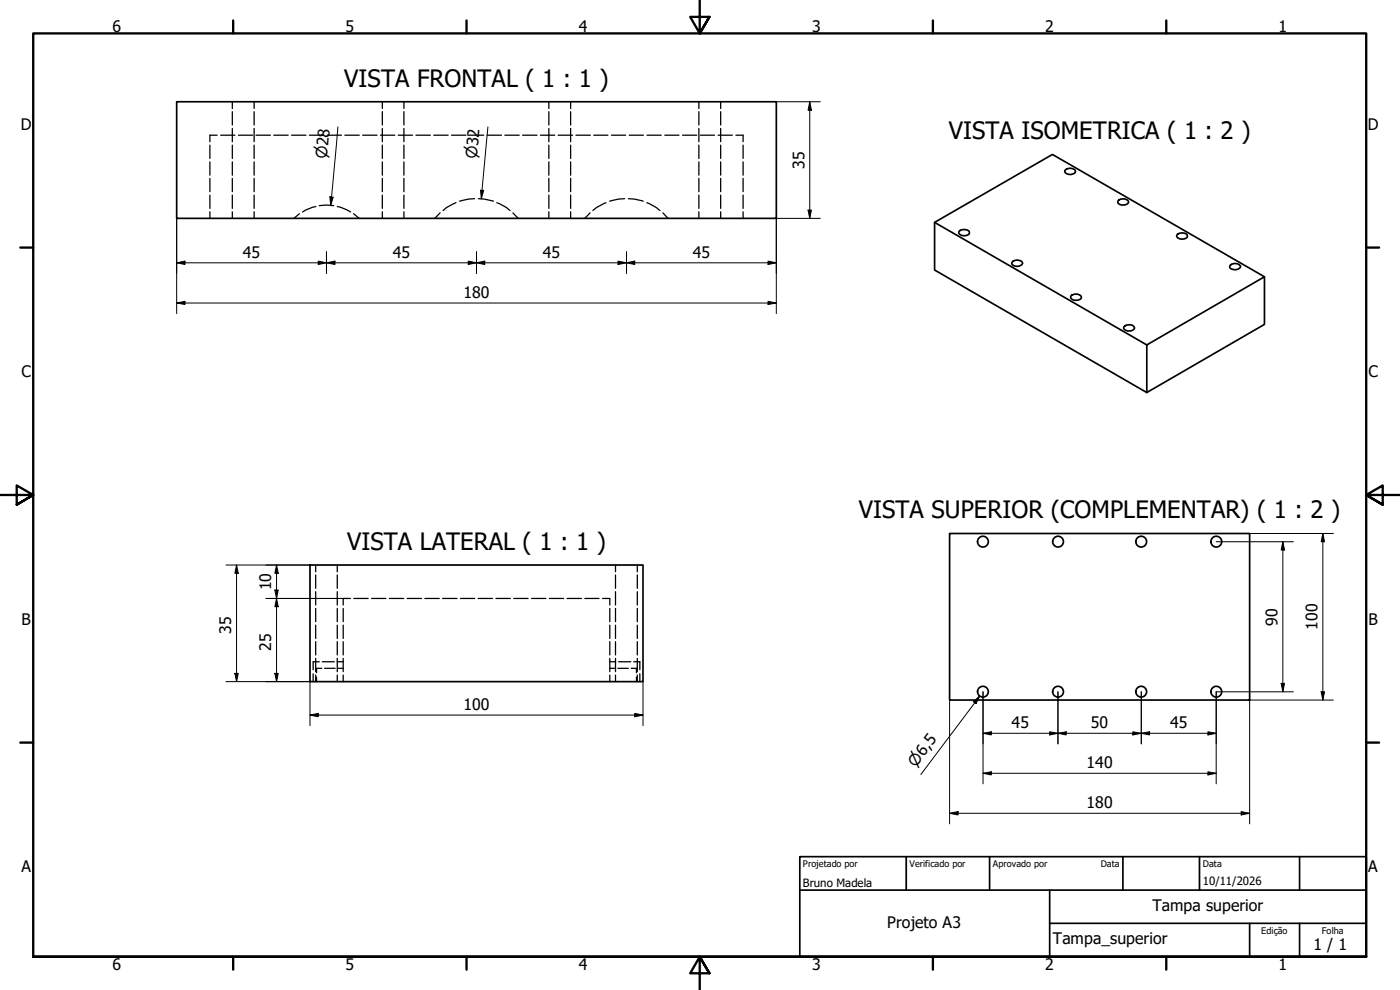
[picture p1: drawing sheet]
<svg xmlns="http://www.w3.org/2000/svg" width="420mm" height="297mm" viewBox="0 0 420 297" stroke-linecap="round" stroke-linejoin="round" font-family="sans-serif">
<!-- layer: Oculto (ISO) -->
<g fill="none" stroke="#000" stroke-width=".38">
<path d="M69.7 30.5v2.1M69.7 33.5v4M69.7 38.5v4M76.3 30.5v2.1M76.3 33.5v4M76.3 38.5v4M114.7 30.5v2.1M114.7 33.5v4M114.7 38.5v4M121.2 30.5v2.1M121.2 33.5v4M121.2 38.5v4"/>
<path d="M164.7 30.5v2.1M164.7 33.5v4M164.7 38.5v4M171.3 30.5v2.1M171.3 33.5v4M171.3 38.5v4M209.7 30.5v2.1M209.7 33.5v4M209.7 38.5v4M216.3 30.5v2.1M216.3 33.5v4M216.3 38.5v4"/>
<path d="M63 43.5v4M63 48.6v4M63 53.5v4M63 58.5v4M65.2 40.6h-2.2v1.9M66.2 40.6h4.3M69.7 43.5v4M69.7 48.6v4M69.7 53.5v4M69.7 58.5v4M71.6 40.6h4.2M76.3 43.5v4"/>
<path d="M76.3 48.6v4M76.3 53.5v4M76.3 58.5v4M76.8 40.6h4.4M82.2 40.6h4.3M87.5 40.6h4.3M92.8 40.6h4.4M98.2 40.6h4.3M103.5 40.6h4.3M108.8 40.6h4.4M114.2 40.6h4.3M114.7 43.5v4"/>
<path d="M114.7 48.6v4M114.7 53.5v4M114.7 58.5v4M119.5 40.6h4.3M121.2 43.5v4M121.2 48.6v4M121.2 53.5v4M121.2 58.5v4M124.8 40.6h4.4M130.2 40.6h4.3M135.5 40.6h4.3M140.8 40.6h4.4"/>
<path d="M142.4 59.6l-1.8 .1-2.7 .7M143.6 59.6l1.8 .1 2.7 .7M146.2 40.6h4.3M151.5 40.6h4.3M156.8 40.6h4.4M162.2 40.6h4.3M164.7 43.5v4M164.7 48.6v4M164.7 53.5v4M164.7 58.5v4M167.5 40.6h4.3M171.3 43.5v4"/>
<path d="M171.3 48.6v4M171.3 53.5v4M171.3 58.5v4M172.8 40.6h4.4M178.2 40.6h4.2M183.5 40.6h4.3M187.5 59.6l-1.9 .1-2.7 .7M188.6 59.6l1.8 .1 2.6 .7M188.8 40.6h4.3M194.2 40.6h4.2M199.5 40.6h4.3M204.9 40.6h4.2"/>
<path d="M209.7 43.5v4M209.7 48.6v4M209.7 53.5v4M209.7 58.5v4M210.2 40.6h4.2M215.5 40.6h4.3M216.3 43.5v4M216.3 48.6v4M216.3 53.5v4M216.3 58.5v4M220.9 40.6h2.1v1.9M223 43.5v4"/>
<path d="M223 48.6v4M223 53.5v4M223 58.5v4M63 63.5v2M69.7 63.5v2M76.3 63.5v2M89.9 64.1l-1.7 1.4M94.8 62l-3.1 1-.9 .6M95.8 61.7l2.2-.2 2.1 .2M101.2 62l1.1 .2 2.9 1.4M106.1 64.1l1.7 1.4M114.7 63.5v2"/>
<path d="M121.2 63.5v2M132.1 63.9l-1.6 1.6M136.8 60.8l-2.8 1.5-1 .9M149.1 60.8l2.9 1.5 1 .9M153.9 63.9l1.6 1.6M164.7 63.5v2M171.3 63.5v2M177.1 63.9l-1.6 1.6M181.9 60.8l-2.9 1.5-1.1 .9M194.1 60.8l2.9 1.5 1.1 .9M198.9 63.9l1.6 1.6M209.7 63.5v2"/>
<path d="M216.3 63.5v2M223 63.5v2M94.7 169.5v2.1M94.7 172.5v4M94.7 177.5v4M101.2 169.5v2.1M101.2 172.5v4M101.2 177.5v4M105.2 179.6h-2.2v1.9M106.2 179.6h4.3M111.5 179.6h4.3M116.8 179.6h4.4"/>
<path d="M122.2 179.6h4.3M127.5 179.6h4.3M132.8 179.6h4.4M138.2 179.6h4.3M143.5 179.6h4.3M148.8 179.6h4.4M154.2 179.6h4.3M159.5 179.6h4.3M164.8 179.6h4.4M170.2 179.6h4.3M175.5 179.6h4.3M180.8 179.6h2.2v1.9"/>
<path d="M184.7 169.5v2.1M184.7 172.5v4M184.7 177.5v4M191.3 169.5v2.1M191.3 172.5v4M191.3 177.5v4M94.7 182.5v4M94.7 187.6v4M94.7 192.5v4M94.7 197.5v4M95.8 198.6h-1.8v2.4M96.7 198.6h3.6"/>
<path d="M101.2 198.6h1.8M101.2 182.5v4M101.2 187.6v4M101.2 192.5v4M101.2 197.5v4M103 182.5v4M103 187.6v4M103 192.5v4M103 197.5v4M183 198.6h1.8M183 182.5v4M183 187.6v4"/>
<path d="M183 192.5v4M183 197.5v4M184.7 182.5v4M184.7 187.6v4M184.7 192.5v4M184.7 197.5v4M185.7 198.6h3.6M190.2 198.6h1.8v2.4M191.3 182.5v4M191.3 187.6v4M191.3 192.5v4M191.3 197.5v4"/>
<path d="M94 202.2v2.3M94.7 202.6v1.9M95 203.2v1.3M96.6 200.5h-1.6v1.4M97.4 200.5h3.2M101.2 202.6v1.9M101.4 200.5h1.6M103 202.6v1.9M183 200.5h1.6M183 202.6v1.9M184.7 202.6v1.9M185.4 200.5h3.2"/>
<path d="M189.4 200.5h1.6v1.4M191 203.2v1.3M191.3 202.6v1.9M192 202.2v2.3"/>
</g>
<g fill="none" stroke="#000" stroke-width=".51">
<path d="M53 30.5h180v35h-180zM319.7 51a1.96 1.96 0 0 1 3.1 .5 1.85 1.85 0 0 1-3.3-.1zM280.5 66.7l63.7 36.8M287.8 69.4l.9-.5a1.63 1.63 0 0 1 2.3 1 1.89 1.89 0 0 1-3.3-.2zM303.8 78.6a1.96 1.96 0 0 1 3.1 .4 2.05 2.05 0 0 1-3.2 .2zM335.6 60.2a1.92 1.92 0 0 1 3.1 .5 2.1 2.1 0 0 1-3.2 .1zM353.3 70.4l.8-.4a1.63 1.63 0 0 1 2.3 .9 1.89 1.89 0 0 1-3.3-.2zM369.2 79.6a1.96 1.96 0 0 1 3.1 .5 2.05 2.05 0 0 1-3.2 .1zM321.4 88.8a1.92 1.92 0 0 1 3.1 .5 2.08 2.08 0 0 1-3.1 .2zM337.4 98a1.92 1.92 0 0 1 3.1 .5 2.1 2.1 0 0 1-3.3 .1zM379.5 83l-63.7-36.7-35.3 20.4v14.3l63.7 36.8 35.3-20.5v-14.3l-35.3 20.5v14.3M93 169.5h100v35h-100z"/>
<path d="M285 160.1h90v49.9h-90z"/>
<circle cx="295" cy="162.5" r="1.62"/>
<circle cx="317.5" cy="162.5" r="1.62"/>
<circle cx="342.5" cy="162.5" r="1.62"/>
<circle cx="365" cy="162.5" r="1.62"/>
<circle cx="295" cy="207.5" r="1.62"/>
<circle cx="317.5" cy="207.5" r="1.62"/>
<circle cx="342.5" cy="207.5" r="1.62"/>
<circle cx="365" cy="207.5" r="1.62"/>
</g>
<!-- layer: Borda (ISO) -->
<g fill="none" stroke="#000" stroke-width=".7">
<path d="M70 6.1v3.9M140 6.1v3.9M210 0v10l-2.9-4.9h5.8l-2.9 4.9 2.9-4.9M280 6.1v3.9M350 6.1v3.9M6.1 74.3h3.9M410 74.3h3.9M0 148.5h10l-5-2.8v5.7l5-2.9-5 2.9M420 148.5h-10l5-2.8v5.7l-5-2.9 5 2.9M6.1 222.8h3.9M410 222.8h3.9M10 287.1v-277.1h400v277.1h-400h400"/>
<path d="M70 287.1v3.8M140 287.1v3.8M212.9 292l-2.9-4.9 2.9 4.9h-5.8l2.9-4.9v9.9M280 287.1v3.8M350 287.1v3.8"/>
</g>
<path d="M240 257h170v30.1h-170zM272 257v10.1M297 257v10.1M337 257v10.1M360 257v10.1M390 257v10.1M240 267.1h170M315 277h95M315 267.1v20M375 277v10.1M390 277v10.1" fill="none" stroke="#000" stroke-width=".51"/>
<g fill="none" stroke="#000" stroke-width=".3">
<path d="M101.4 38.1l-2.1 23.5M146.4 38.1l-1.9 21.5M233 30.5h13.2M243 30.5l.5 2.6h-1zM243 30.5v35M99 59l1 .2-.7 2.4zM144.2 57.1h1l-.7 2.5zM53 78.9l2.5-.6v1.1zM53 65.5v28.6M53 78.9h180M95.5 78.3l2.5 .6-2.5 .5zM98 78.9l2.5-.6v1.1z"/>
<path d="M98 75.6v6.4M140.5 78.3l2.5 .6-2.5 .5zM143 78.9l2.5-.6v1.1zM143 75.6v6.4M185.5 78.3l2.5 .6-2.5 .5zM188 78.9l2.5-.6v1.1zM188 75.6v6.4M230.5 78.3l2.5 .6-2.5 .5zM242.5 63h1l-.5 2.5zM246.2 65.5h-13.2v28.6M53 90.9l2.5-.5v1zM53 90.9h180"/>
<path d="M230.5 90.4l2.5 .5-2.5 .5zM67.8 169.5h25.2M71 169.5l.5 2.5h-1zM71 169.5v35M79.8 179.6h23.2M82.5 177h1l-.5 2.6zM83 179.6l.5 2.4h-1zM83 169.5l.5 2.5h-1zM83 169.5v35M365 162.5h23.2M375 160.1h25.2M385 162.5l.5 2.5h-1z"/>
<path d="M385 162.5v45.1M397 160.1l.5 2.4h-1zM397 160.1v49.9M67.8 204.5h25.2v13.2M70.5 202h1l-.5 2.5zM82.5 202h1l-.5 2.5zM93 214.6l2.5-.6v1.1zM93 214.6h100M190.5 214l2.5 .6-2.5 .5zM193 204.5v13.2M285 210v37.2M292.1 210.6l1.9-1.8-1.1 2.3z"/>
<path d="M294 208.8l-17.6 23.6M295 207.6v27.6M315 219.6l2.5 .4-2.5 .5zM317.5 207.6v15.6M340 219.6l2.5 .4-2.5 .5zM342.5 207.6v15.6M362.5 219.6l2.5 .4-2.5 .5zM384.5 205h1l-.5 2.6zM388.2 207.6h-23.2v27.6M396.5 207.6h1l-.5 2.4zM400.2 210h-25.2v37.2M295 220l2.5-.4v.9z"/>
<path d="M295 232l2.5-.4v.9zM295 220h70M295 232h70M317.5 220l2.5-.4v.9zM342.5 220l2.5-.4v.9zM362.5 231.6l2.5 .4-2.5 .5zM285 244l2.5-.5v1zM285 244h90M372.5 243.5l2.5 .5-2.5 .5z"/>
</g>
<g fill="#000">
<path d="M243 30.5l.5 2.6h-1zM99 59l1 .2-.7 2.4zM144.2 57.1h1l-.7 2.5zM53 78.9l2.5-.6v1.1zM95.5 78.3l2.5 .6-2.5 .5zM98 78.9l2.5-.6v1.1zM140.5 78.3l2.5 .6-2.5 .5zM143 78.9l2.5-.6v1.1zM185.5 78.3l2.5 .6-2.5 .5zM188 78.9l2.5-.6v1.1zM230.5 78.3l2.5 .6-2.5 .5zM242.5 63h1l-.5 2.5z"/>
<path d="M53 90.9l2.5-.5v1zM230.5 90.4l2.5 .5-2.5 .5zM71 169.5l.5 2.5h-1zM82.5 177h1l-.5 2.6zM83 169.5l.5 2.5h-1zM385 162.5l.5 2.5h-1zM397 160.1l.5 2.4h-1zM83 179.6l.5 2.4h-1zM70.5 202h1l-.5 2.5zM82.5 202h1l-.5 2.5zM93 214.6l2.5-.6v1.1zM190.5 214l2.5 .6-2.5 .5z"/>
<path d="M292.1 210.6l1.9-1.8-1.1 2.3zM295 220l2.5-.4v.9zM317.5 220l2.5-.4v.9zM342.5 220l2.5-.4v.9zM384.5 205h1l-.5 2.6zM396.5 207.6h1l-.5 2.4zM295 232l2.5-.4v.9zM315 219.6l2.5 .4-2.5 .5zM340 219.6l2.5 .4-2.5 .5zM362.5 219.6l2.5 .4-2.5 .5zM362.5 231.6l2.5 .4-2.5 .5zM285 244l2.5-.5v1z"/>
<path d="M372.5 243.5l2.5 .5-2.5 .5z"/>
</g>
<g font-size="7.2">
<text x="103.3" y="26">VISTA FRONTAL ( 1 : 1 )</text>
<text x="284.7" y="41.8">VISTA ISOMETRICA ( 1 : 2 )</text>
<text x="257.7" y="155.5">VISTA SUPERIOR (COMPLEMENTAR) ( 1 : 2 )</text>
<text x="104.2" y="165">VISTA LATERAL ( 1 : 1 )</text>
</g>
<g font-size="4.8">
<text x="33.7" y="9.6">6</text>
<text x="103.7" y="9.6">5</text>
<text x="173.7" y="9.6">4</text>
<text x="243.7" y="9.6">3</text>
<text x="313.7" y="9.6">2</text>
<text x="383.7" y="9.6">1</text>
<text x="6.2" y="38.9">D</text>
<text x="410.5" y="38.9">D</text>
<text x="241.4" y="50.7" transform="rotate(-90 241.4 50.7)">35</text>
<text x="72.9" y="77.3">45</text>
<text x="117.9" y="77.3">45</text>
<text x="162.9" y="77.3">45</text>
<text x="207.9" y="77.3">45</text>
<text x="139.1" y="89.3">180</text>
<text x="6.4" y="113.1">C</text>
<text x="410.7" y="113.1">C</text>
<text x="81.4" y="177.2" transform="rotate(-90 81.4 177.2)">10</text>
<text x="6.4" y="187.4">B</text>
<text x="69.4" y="190.2" transform="rotate(-90 69.4 190.2)">35</text>
<text x="383.4" y="187.7" transform="rotate(-90 383.4 187.7)">90</text>
<text x="395.4" y="189" transform="rotate(-90 395.4 189)">100</text>
<text x="410.7" y="187.4">B</text>
<text x="81.4" y="195.2" transform="rotate(-90 81.4 195.2)">25</text>
<text x="139.1" y="213">100</text>
<text x="303.6" y="218.4">45</text>
<text x="327.3" y="218.4">50</text>
<text x="351.2" y="218.4">45</text>
<text x="326.1" y="230.4">140</text>
<text x="326.1" y="242.4">180</text>
<text x="6.4" y="261.7">A</text>
<text x="410.7" y="261.7">A</text>
<text x="345.9" y="273.3">Tampa superior</text>
<text x="266.3" y="278.4">Projeto A3</text>
<text x="316" y="283.3">Tampa_superior</text>
<text x="394.2" y="285">1 / 1</text>
<text x="33.7" y="290.9">6</text>
<text x="103.7" y="290.9">5</text>
<text x="173.7" y="290.9">4</text>
<text x="243.7" y="290.9">3</text>
<text x="313.7" y="290.9">2</text>
<text x="383.7" y="290.9">1</text>
</g>
<g font-size="4.6">
<text x="98.1" y="47.8" transform="rotate(-85 98.1 47.8)">⌀28</text>
<text x="143.1" y="47.8" transform="rotate(-85 143.1 47.8)">⌀32</text>
<text x="274.9" y="230.4" transform="rotate(-53 274.9 230.4)">⌀6,5</text>
</g>
<g font-size="3.4">
<text x="241" y="266">Bruno Madela</text>
<text x="361" y="265.5">10/11/2026</text>
</g>
<g font-size="2.7">
<text x="241" y="260.1">Projetado por</text>
<text x="273" y="260.1">Verificado por</text>
<text x="298" y="260.1">Aprovado por</text>
<text x="330.3" y="260">Data</text>
<text x="361" y="260">Data</text>
<text x="378.5" y="280.2">Edição</text>
<text x="396.7" y="280.1">Folha</text>
</g>
</svg>
